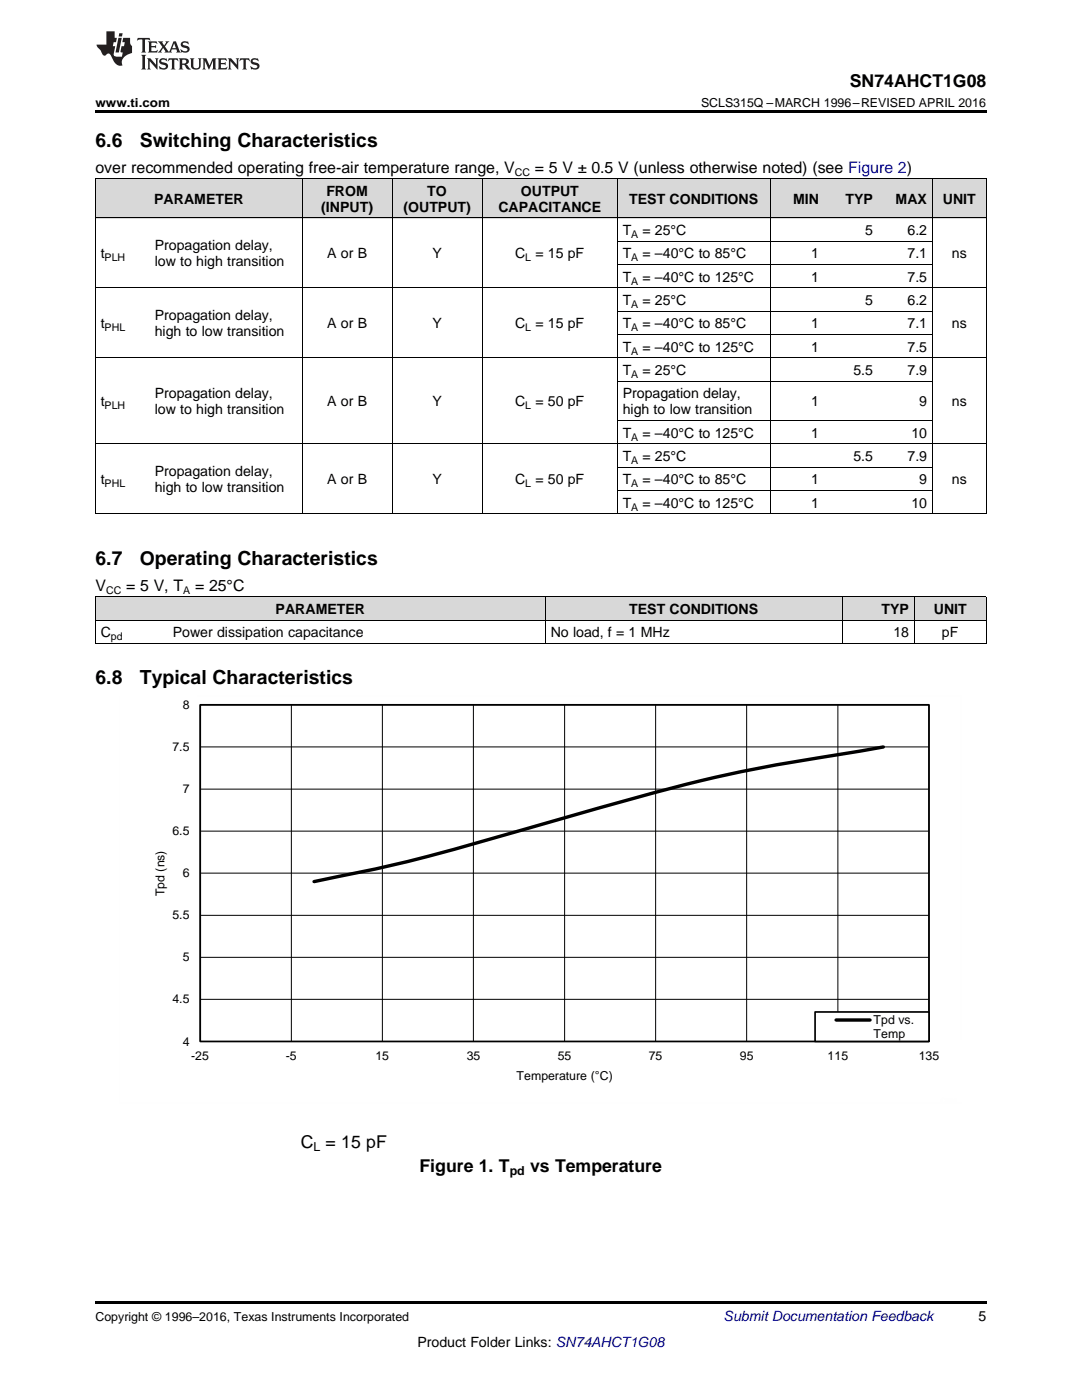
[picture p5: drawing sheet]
<svg xmlns="http://www.w3.org/2000/svg" width="216mm" height="279mm" viewBox="0 0 216 279" stroke-linecap="round" stroke-linejoin="round" font-family="sans-serif">
<g fill="#d8d8d8">
<path d="M19 119.2h14.4v4.6h-14.4z"/>
<path d="M33.4 119.2h75.4v4.6h-75.4z"/>
<path d="M108.8 119.2h59.3v4.6h-59.3z"/>
<path d="M168.1 119.2h14.4v4.6h-14.4z"/>
<path d="M182.5 119.2h14.3v4.6h-14.3z"/>
<path d="M19 35.7h10.8v7.8h-10.8z"/>
<path d="M29.8 35.7h30.5v7.8h-30.5z"/>
<path d="M60.3 35.7h18v7.8h-18z"/>
<path d="M78.3 35.7h18v7.8h-18z"/>
<path d="M96.3 35.7h26.9v7.8h-26.9z"/>
<path d="M123.2 35.7h30.5v7.8h-30.5z"/>
<path d="M153.7 35.7h10.8v7.8h-10.8z"/>
<path d="M164.5 35.7h10.8v7.8h-10.8z"/>
<path d="M175.3 35.7h10.8v7.8h-10.8z"/>
<path d="M186.1 35.7h10.7v7.8h-10.7z"/>
</g>
<path d="M19 259.7h177.8v.5h-177.8z" fill="#000"/>
<g fill="none" stroke="#000" stroke-width=".2">
<path d="M39.9 140.7h145.4v67.2h-145.4zM39.9 157.5h145.4M39.9 149.1h145.4M58.1 140.7v67.2M76.3 140.7v67.2M94.5 140.7v67.2M112.7 140.7v67.2M130.8 140.7v67.2M149 140.7v67.2M167.2 140.7v67.2M39.9 174.3h145.4M39.9 165.9h145.4"/>
<path d="M39.9 199.4h145.4M39.9 191.1h145.4M39.9 182.7h145.4"/>
</g>
<path d="M40 140.7h145.4v67.1h-145.4z" fill="none" stroke="#000" stroke-width=".34"/>
<path d="M176.3 149.1l-1.9 .3a455.1 455.1 0 0 0-36.5 6.9l-22.1 6a700 700 0 0 1-41.4 11.2l-11.7 2.4" fill="none" stroke="#000" stroke-width=".68"/>
<path d="M162.6 202h22.8v5.8h-22.8z" fill-rule="evenodd" fill="#fff"/>
<path d="M162.6 202h22.8v5.8h-22.8z" fill="none" stroke="#000" stroke-width=".34"/>
<path d="M166.8 203.6h6.8" fill="none" stroke="#000" stroke-width=".68"/>
<path d="M23.8 138.9v81.3M39.3 138.9h152.5M191.8 138.9v68.6M23.8 220.2h168" fill="none" stroke="#fefefe" stroke-width=".2" stroke-dasharray=".4 .1" stroke-linecap="butt"/>
<g fill="none" stroke="#000" stroke-width=".2">
<path d="M19 35.6h177.8M19.1 35.7v66.9M60.3 35.7v66.9M78.2 35.7v66.9M96.2 35.7v66.9M123.1 35.7v66.9M153.7 35.7v66.9M186 35.7v66.9M196.8 35.7v66.9M19 57.4h177.8M19 43.5h177.8M123.2 52.8h62.9"/>
<path d="M123.2 48.1h62.9M19 71.4h177.8M123.2 76.1h62.9M123.2 66.8h62.9M123.2 62.1h62.9M19 88.6h177.8M123.2 97.9h62.9M123.2 93.2h62.9M123.2 83.9h62.9M19 119.1h177.8M19 102.5h177.8M19.1 119.2v9.3"/>
<path d="M108.8 119.2v9.3M168 119.2v9.3M182.4 119.2v9.3M196.8 119.2v9.3M19 128.4h177.8M19 123.8h177.8"/>
</g>
<path d="M19 22h177.8v.5h-177.8zM19 102.6h.2zM60.2 102.6h.1zM78.2 102.6h.1zM96.2 102.6h.1zM123.1 102.6h.1zM153.6 102.6h.1zM164.4 102.6h.1zM175.2 102.6h.1zM185.9 102.6h.2zM196.7 102.6h.1z" fill="#000"/>
<g fill="#231f20">
<path d="M27.5 7.6l-.1 .5 .4-.2h.6v.1v2.1l-.2 .4h1l-.3-.4v-2.1l.1-.1h.5l.5 .2-.2-.5zM29.5 8.3l.2 .3v1.5l-.2 .4h1.8l.2-.6a1.04 1.04 0 0 1-1.3 .2v-.7h.6l.3 .2v-.6l-.3 .2h-.6v-.6l.8-.1 .4 .3-.2-.5zM31.5 8.3l.9 1.1-.9 1.1h.8l-.2-.2 .5-.7 .4 .7-.2 .2h1.5l-.1-.2 .1-.4h.9l.1 .4-.2 .2h1l-.3-.3-.7-1.9h-.5l-.9 2-.8-1 .9-1h-.8l.1 .3-.3 .5-.4-.6 .2-.2zM34.7 8.6l.4 1h-.7zM36.3 8.4a.63 .63 0 0 0-.2 .7 .63 .63 0 0 0 .6 .4l.6 .2 .1 .2a.75 .75 0 0 1-.7 .4 .75 .75 0 0 1-.6-.5l.1 .7 .1-.1a1.11 1.11 0 0 0 1.5-.6 1.13 1.13 0 0 0-1.2-.8l-.1-.4a1.04 1.04 0 0 1 1.2 .2l-.2-.5-.1 .1-.5-.2zM28.2 10.9l.2 .4v2.2l-.2 .4h1l-.3-.4v-2.2l.3-.4zM29.3 11.6l.3 .4v1.5l-.3 .4h.8l-.2-.4v-1.3l1.5 1.7v-1.9l.2-.4h-.7l.2 .4v.9l-1.1-1.3zM32 11.8a.62 .62 0 0 0-.2 .7 .62 .62 0 0 0 .6 .4l.6 .1 .1 .3a.76 .76 0 0 1-.7 .3 .76 .76 0 0 1-.6-.4l.1 .7 .1-.1a1.11 1.11 0 0 0 1.5-.6 1.13 1.13 0 0 0-1.2-.8l-.1-.4a1.04 1.04 0 0 1 1.2 .2l-.2-.6-.1 .1-.5-.1zM33.7 11.6l-.2 .6a.61 .61 0 0 1 .8-.3v1.6l-.2 .4h.9l-.2-.4v-1.6a.63 .63 0 0 1 .8 .3l-.2-.6zM35.6 11.6l.3 .4v1.5l-.3 .4h1l-.2-.2v-.8l.5 .2a.76 .76 0 0 0 1.2 .7l-1-1a.58 .58 0 0 0 .6-.5 .58 .58 0 0 0-.5-.6zM36.4 11.9h.1a.45 .45 0 0 1 .5 .1 .45 .45 0 0 1 .1 .5l-.7 .2zM37.9 11.6l.2 .2a2.17 2.17 0 0 0 .3 1.9 .99 .99 0 0 0 1.6-.6v-1.1l.2-.4h-.7l.2 .2a1.92 1.92 0 0 1-.2 1.8 .6 .6 0 0 1-.9-.5v-1.1l.2-.4zM40.4 11.6l.2 .4v1.5l-.2 .4h.7l-.2-.4v-1.4l.8 1.8 .8-1.8v1.4l-.2 .4h.9l-.2-.4v-1.5l.2-.4h-.8l-.6 1.5-.6-1.5zM43.4 11.6l.2 .4v1.5l-.2 .4h1.8l.2-.6a1.04 1.04 0 0 1-1.3 .1v-.6h.5l.4 .2v-.6l-.4 .2h-.5v-.7h.8l.3 .3-.1-.6zM45.5 11.6l.2 .4v1.5l-.2 .4h.7l-.2-.4v-1.3l1.5 1.7v-1.9l.2-.4h-.7l.2 .4v.9l-1.1-1.3zM47.9 11.6l-.1 .6a.61 .61 0 0 1 .8-.3v1.6l-.3 .4h1l-.3-.4 .1-1.6a.63 .63 0 0 1 .7 .3l-.1-.6zM50.2 11.8a.62 .62 0 0 0-.2 .7 .62 .62 0 0 0 .6 .4l.6 .1 .2 .3a.76 .76 0 0 1-.8 .3 .76 .76 0 0 1-.6-.4l.1 .7 .2-.1a1.11 1.11 0 0 0 1.5-.6 1.13 1.13 0 0 0-1.3-.8l-.1-.4a1.04 1.04 0 0 1 1.2 .2l-.1-.6-.2 .1-.5-.1z"/>
<path d="M21.2 6.3v2.6h-1.9l.1 .4 .7 .9a.91 .91 0 0 0 1 .8 .56 .56 0 0 1 .5-.3 .56 .56 0 0 1 .5 .3l.4 .8a1.53 1.53 0 0 0 1.9 1.2 1.54 1.54 0 0 1 1-2.1l.9-.3v-1.4a1.52 1.52 0 0 1-.3-1.6h-1.4l-.2 .8h.5l-.2 .8h-.4l-.2 1v.2l.4 .1-.2 .8a1.93 1.93 0 0 1-1.6-.3l.3-1.8h-.5l.2-.8h.4l.2-.8h-.4v-1.3zM23.6 7.6l-.6 2.9h.7l.6-2.9zM23.8 6.6l-.1 .7h.6l.2-.7z"/>
</g>
<g font-size="3.9">
<text x="19" y="29.3">6.6</text>
<text x="27.9" y="29.3">Switching Characteristics</text>
<text x="19" y="112.7">6.7</text>
<text x="27.9" y="112.7">Operating Characteristics</text>
<text x="19" y="136.6">6.8</text>
<text x="27.9" y="136.6">Typical Characteristics</text>
</g>
<g font-size="3.5">
<text x="169.6" y="17.3">SN74AHCT1G08</text>
<text x="60" y="229">C = 15 pF</text>
<text x="83.7" y="233.8">Figure 1. T</text>
<text x="105.8" y="233.8">vs Temperature</text>
</g>
<g font-size="3.2">
<text x="19" y="34.4">over recommended operating free-air temperature range, V</text>
<text x="106.7" y="34.4">= 5 V ± 0.5 V (unless otherwise noted) (see Figure 2)</text>
<text x="19" y="117.9">V</text>
<text x="25.2" y="117.9">= 5 V, T</text>
<text x="38.9" y="117.9">= 25°C</text>
</g>
<g font-size="2.8">
<text x="30.8" y="40.7">PARAMETER</text>
<text x="65.1" y="39.1">FROM</text>
<text x="85.3" y="39.1">TO</text>
<text x="103.9" y="39.1">OUTPUT</text>
<text x="125.6" y="40.7">TEST CONDITIONS</text>
<text x="158.3" y="40.7">MIN</text>
<text x="168.7" y="40.7">TYP</text>
<text x="178.7" y="40.7">MAX</text>
<text x="188.1" y="40.7">UNIT</text>
<text x="64.1" y="42.3">(INPUT)</text>
<text x="80.5" y="42.3">(OUTPUT)</text>
<text x="99.4" y="42.3">CAPACITANCE</text>
<text x="124.2" y="46.9">T</text>
<text x="128.2" y="46.9">= 25°C</text>
<text x="172.6" y="46.9">5</text>
<text x="181.1" y="46.9">6.2</text>
<text x="20.1" y="51.6">t</text>
<text x="30.9" y="50">Propagation delay,</text>
<text x="30.9" y="53.2">low to high transition</text>
<text x="65.3" y="51.6">A or B</text>
<text x="86.3" y="51.6">Y</text>
<text x="102.8" y="51.6">C</text>
<text x="106.8" y="51.6">= 15 pF</text>
<text x="124.2" y="51.6">T</text>
<text x="128.2" y="51.6">= –40°C to 85°C</text>
<text x="161.9" y="51.6">1</text>
<text x="181.1" y="51.6">7.1</text>
<text x="189.9" y="51.6">ns</text>
<text x="124.2" y="56.2">T</text>
<text x="128.2" y="56.2">= –40°C to 125°C</text>
<text x="161.9" y="56.2">1</text>
<text x="181.1" y="56.2">7.5</text>
<text x="20.1" y="65.5">t</text>
<text x="30.9" y="64">Propagation delay,</text>
<text x="65.3" y="65.5">A or B</text>
<text x="86.3" y="65.5">Y</text>
<text x="102.8" y="65.5">C</text>
<text x="106.8" y="65.5">= 15 pF</text>
<text x="124.2" y="60.9">T</text>
<text x="124.2" y="65.5">T</text>
<text x="128.2" y="60.9">= 25°C</text>
<text x="128.2" y="65.5">= –40°C to 85°C</text>
<text x="161.9" y="65.5">1</text>
<text x="172.6" y="60.9">5</text>
<text x="181.1" y="60.9">6.2</text>
<text x="181.1" y="65.5">7.1</text>
<text x="189.9" y="65.5">ns</text>
<text x="30.9" y="67.1">high to low transition</text>
<text x="124.2" y="70.2">T</text>
<text x="128.2" y="70.2">= –40°C to 125°C</text>
<text x="161.9" y="70.2">1</text>
<text x="181.1" y="70.2">7.5</text>
<text x="124.2" y="74.9">T</text>
<text x="128.2" y="74.9">= 25°C</text>
<text x="170.3" y="74.9">5.5</text>
<text x="181.1" y="74.9">7.9</text>
<text x="20.1" y="81.1">t</text>
<text x="30.9" y="79.5">Propagation delay,</text>
<text x="30.9" y="82.7">low to high transition</text>
<text x="65.3" y="81.1">A or B</text>
<text x="86.3" y="81.1">Y</text>
<text x="102.8" y="81.1">C</text>
<text x="106.8" y="81.1">= 50 pF</text>
<text x="124.2" y="79.5">Propagation delay,</text>
<text x="124.2" y="82.7">high to low transition</text>
<text x="161.9" y="81.1">1</text>
<text x="183.4" y="81.1">9</text>
<text x="189.9" y="81.1">ns</text>
<text x="124.2" y="87.3">T</text>
<text x="128.2" y="87.3">= –40°C to 125°C</text>
<text x="161.9" y="87.3">1</text>
<text x="181.9" y="87.3">10</text>
<text x="30.9" y="95.1">Propagation delay,</text>
<text x="124.2" y="92">T</text>
<text x="128.2" y="92">= 25°C</text>
<text x="170.3" y="92">5.5</text>
<text x="181.1" y="92">7.9</text>
<text x="20.1" y="96.7">t</text>
<text x="30.9" y="98.2">high to low transition</text>
<text x="65.3" y="96.7">A or B</text>
<text x="86.3" y="96.7">Y</text>
<text x="102.8" y="96.7">C</text>
<text x="106.8" y="96.7">= 50 pF</text>
<text x="124.2" y="96.7">T</text>
<text x="124.2" y="101.3">T</text>
<text x="128.2" y="96.7">= –40°C to 85°C</text>
<text x="128.2" y="101.3">= –40°C to 125°C</text>
<text x="161.9" y="96.7">1</text>
<text x="161.9" y="101.3">1</text>
<text x="181.9" y="101.3">10</text>
<text x="183.4" y="96.7">9</text>
<text x="189.9" y="96.7">ns</text>
<text x="55" y="122.6">PARAMETER</text>
<text x="125.6" y="122.6">TEST CONDITIONS</text>
<text x="175.9" y="122.6">TYP</text>
<text x="186.3" y="122.6">UNIT</text>
<text x="20.1" y="127.2">C</text>
<text x="34.5" y="127.2">Power dissipation capacitance</text>
<text x="109.9" y="127.2">No load, f = 1 MHz</text>
<text x="178.3" y="127.2">18</text>
<text x="188" y="127.2">pF</text>
<text x="195.3" y="263.6">5</text>
<text x="83.3" y="268.9">Product Folder Links: SN74AHCT1G08</text>
</g>
<text font-size="2.8" fill="#0000c8" x="144.4" y="263.6">Submit Documentation Feedback</text>
<g font-size="2.5">
<text x="19" y="21.4">www.ti.com</text>
<text x="139.9" y="21.4">SCLS315Q –MARCH 1996–REVISED APRIL 2016</text>
<text x="36.4" y="141.5">8</text>
<text x="34.4" y="149.9">7.5</text>
<text x="36.4" y="158.3">7</text>
<text x="34.4" y="166.7">6.5</text>
<text x="32.8" y="178.9" transform="rotate(-90 32.8 178.9)">Tpd (ns)</text>
<text x="36.4" y="175.1">6</text>
<text x="34.4" y="183.5">5.5</text>
<text x="36.4" y="191.9">5</text>
<text x="34.4" y="200.3">4.5</text>
<text x="36.4" y="208.7">4</text>
<text x="174.3" y="204.4">Tpd vs.</text>
<text x="174.3" y="207.2">Temp</text>
<text x="38.2" y="211.6">-25</text>
<text x="57" y="211.6">-5</text>
<text x="74.9" y="211.6">15</text>
<text x="93.1" y="211.6">35</text>
<text x="103.1" y="215.5">Temperature (ÉC)</text>
<text x="111.3" y="211.6">55</text>
<text x="129.5" y="211.6">75</text>
<text x="147.7" y="211.6">95</text>
<text x="165.1" y="211.6">115</text>
<text x="183.3" y="211.6">135</text>
<text x="62.6" y="229.7">L</text>
<text x="101.7" y="234.5">pd</text>
<text x="19" y="263.6">Copyright © 1996–2016, Texas Instruments Incorporated</text>
</g>
<g font-size="2.1">
<text x="102.7" y="35.1">CC</text>
<text x="125.9" y="47.5">A</text>
<text x="20.9" y="52.1">PLH</text>
<text x="104.8" y="52.1">L</text>
<text x="125.9" y="52.1">A</text>
<text x="125.9" y="56.8">A</text>
<text x="125.9" y="61.5">A</text>
<text x="20.9" y="66.1">PHL</text>
<text x="104.8" y="66.1">L</text>
<text x="125.9" y="66.1">A</text>
<text x="125.9" y="70.8">A</text>
<text x="125.9" y="75.4">A</text>
<text x="20.9" y="81.7">PLH</text>
<text x="104.8" y="81.7">L</text>
<text x="125.9" y="87.9">A</text>
<text x="125.9" y="92.6">A</text>
<text x="20.9" y="97.2">PHL</text>
<text x="104.8" y="97.2">L</text>
<text x="125.9" y="97.2">A</text>
<text x="125.9" y="101.9">A</text>
<text x="21.2" y="118.5">CC</text>
<text x="36.5" y="118.5">A</text>
<text x="22.1" y="127.8">pd</text>
</g>
</svg>
